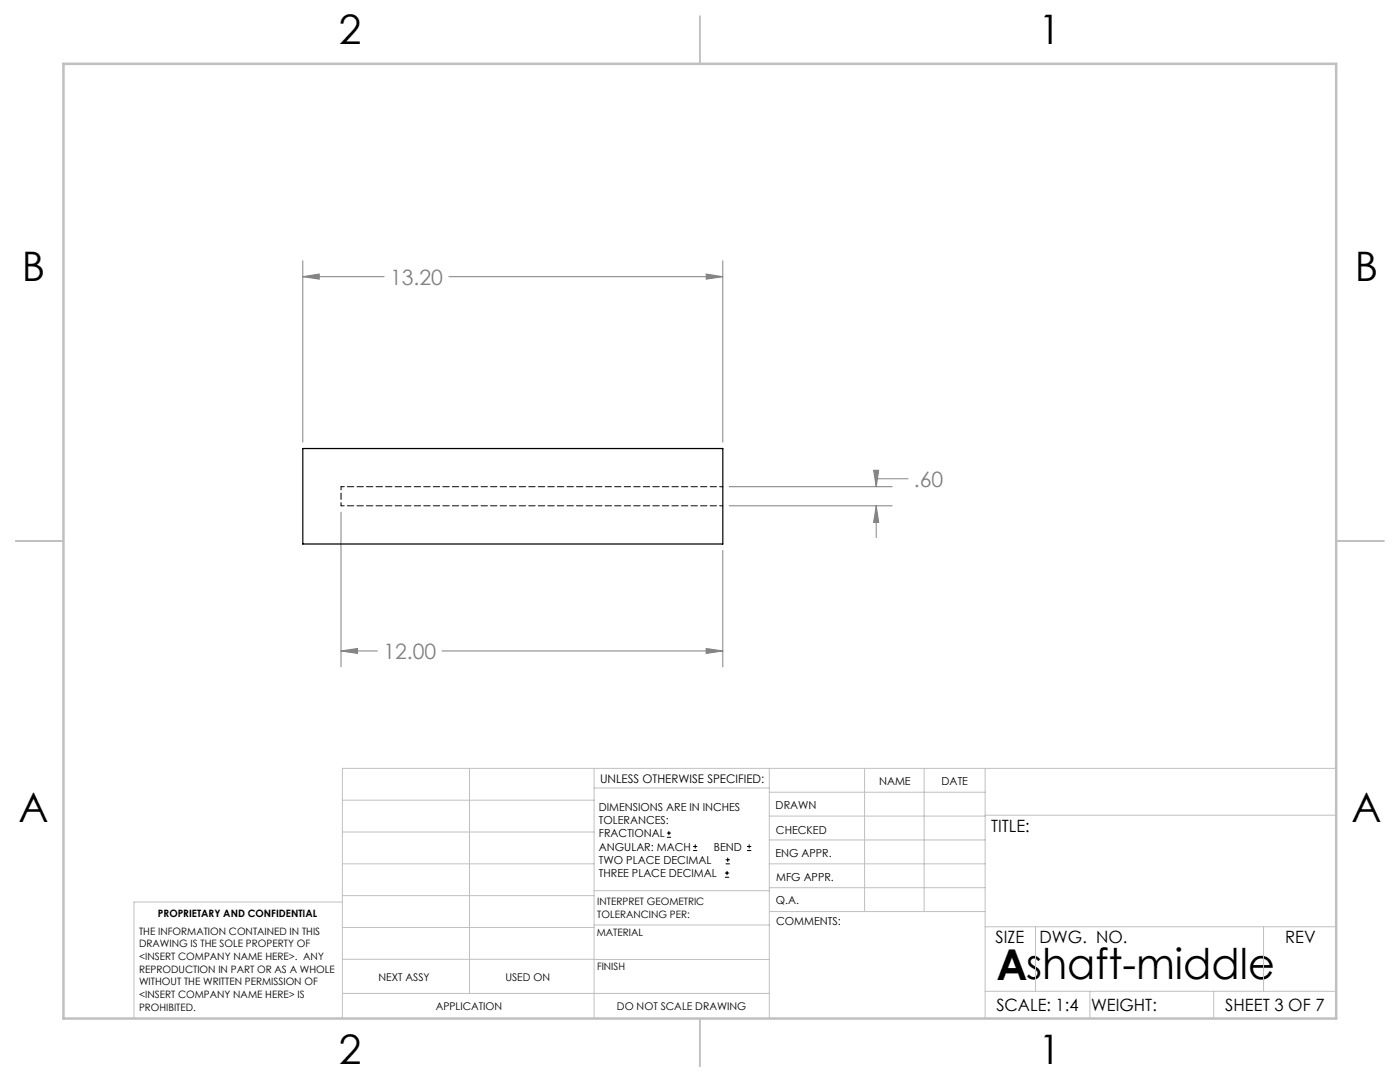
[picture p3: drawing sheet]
<svg xmlns="http://www.w3.org/2000/svg" width="279mm" height="216mm" viewBox="0 0 279 216" stroke-linecap="round" stroke-linejoin="round" font-family="sans-serif">
<g fill="none" stroke="#000" stroke-width=".2">
<path d="M133.1 167.1h.8M133.1 166.2h.8M133.5 165.8v.9M138.3 169.7h.8M138.3 168.9h.8M138.7 168.5v.8M144.7 175h.8M144.7 174.2h.8M144.8 172.4h.9M144.8 171.6h.9M145.1 173.8v.8M145.2 171.1v.9"/>
<path d="M149.1 169.7h.8M149.1 168.9h.8M149.5 168.5v.8"/>
</g>
<g fill="none" stroke="#808080" stroke-width=".2">
<path d="M60.4 55.2l3.3-.5v1zM60.4 52v36.2M60.4 55.2h16.3M89.6 55.2h54.7M140.9 54.7l3.4 .5-3.4 .5zM144.3 52v36.2M145.5 97.1h32.5M174.3 93.8h1.1l-.5 3.3zM181.2 95.5h-6.3v1.6M68.1 102.2v30.9M144.3 109.8v23.3M145.5 100.9h32.5"/>
<path d="M174.9 100.9l.5 3.3h-1.1zM174.9 100.9v6.4M68.1 129.9l3.2-.5v1zM68.1 129.9h7.2M88.2 129.9h56.1M140.9 129.4l3.4 .5-3.4 .5z"/>
</g>
<g fill="none" stroke="#c0c0c0" stroke-width=".2">
<path d="M68.3 159.7h50.3M93.7 153.3v44.9M118.6 153.3v49.9M118.6 157.2h34.9M153.5 153.3v49.9M153.5 158.1h43.1M172.5 153.3v28.6M184.4 153.3v28.6M196.6 153.3v49.9M266.7 153.3h-198.4v49.9M68.3 178.7h50.3M68.3 172.4h50.3"/>
<path d="M68.3 166h50.3M68.3 180h-41.6v23.2M118.6 177.7h35M153.5 167.6h43.1M153.5 162.8h43.1M153.5 172.4h43.1M153.5 177.1h43.1M196.6 162.7h70.1M68.3 198.2h85.2M68.3 191.4l85.2 .1M68.3 185.1h50.3M118.6 184.6h35"/>
<path d="M153.6 181.9h43M196.6 197.8h70.1M196.6 184.9h70.1M206.7 184.9v12.9M217.5 197.8v5.4M242.2 197.8v5.4M252.2 184.9v12.9"/>
</g>
<path d="M139.7 3.2v9.5M3.1 107.9h9.6M266.7 107.9h9.5M139.7 203.2v9.6" fill="none" stroke="#c0c0c0" stroke-width=".25"/>
<path d="M12.7 12.7h254v190.5h-254z" fill="none" stroke="#c0c0c0" stroke-width=".5"/>
<path d="M140.9 54.7l3.4 .5-3.4 .5zM60.4 55.2l3.3-.5v1zM174.3 93.8h1.1l-.5 3.3zM174.9 100.9l.5 3.3h-1.1zM68.1 129.9l3.2-.5v1zM140.9 129.4l3.4 .5-3.4 .5z" fill="#808080"/>
<path d="M60.4 89.5h83.9v19h-83.9z" fill="none" stroke="#000" stroke-width=".25"/>
<path d="M68.1 97.1v3.8M68.1 97.1h76.2M68.1 100.9h76.2" fill="none" stroke="#000" stroke-width=".2" stroke-dasharray="1.3 .6" stroke-dashoffset=".6"/>
<text font-size="8.5" x="198.9" y="195.5">Ashaft-middle</text>
<g font-size="8.1">
<text x="67.6" y="8.9">2</text>
<text x="207.3" y="8.9">1</text>
<text x="4.4" y="56.2">B</text>
<text x="270.4" y="56.2">B</text>
<text x="3.7" y="164.1">A</text>
<text x="269.7" y="164.1">A</text>
<text x="67.6" y="212.4">2</text>
<text x="207.3" y="212.4">1</text>
</g>
<g font-size="4.2" fill="#808080">
<text x="77.9" y="56.8">13.20</text>
<text x="182.4" y="97.1">.60</text>
<text x="76.5" y="131.5">12.00</text>
</g>
<g font-size="3.4">
<text x="197.8" y="166">TITLE:</text>
<text x="198.7" y="188.1">SIZE</text>
<text x="207.5" y="188.1">DWG. NO.</text>
<text x="256.5" y="188.2">REV</text>
<text x="198.8" y="201.7">SCALE: 1:4</text>
<text x="217.7" y="201.8">WEIGHT:</text>
<text x="244.5" y="201.7">SHEET 3 OF 7</text>
</g>
<text font-size="2.4" x="119.8" y="156.2">UNLESS OTHERWISE SPECIFIED:</text>
<g font-size="2.2">
<text x="119.5" y="161.8">DIMENSIONS ARE IN INCHES</text>
<text x="154.8" y="161.4">DRAWN</text>
<text x="175.4" y="156.6">NAME</text>
<text x="187.9" y="156.7">DATE</text>
<text x="119.5" y="164.4">TOLERANCES:</text>
<text x="119.5" y="167.1">FRACTIONAL</text>
<text x="154.9" y="166.3">CHECKED</text>
<text x="119.5" y="169.7">ANGULAR: MACH</text>
<text x="119.5" y="172.4">TWO PLACE DECIMAL</text>
<text x="142.5" y="169.7">BEND</text>
<text x="154.8" y="171">ENG APPR.</text>
<text x="119.5" y="175">THREE PLACE DECIMAL</text>
<text x="154.9" y="175.7">MFG APPR.</text>
<text x="154.9" y="180.4">Q.A.</text>
<text x="154.9" y="184.6">COMMENTS:</text>
</g>
<g font-size="2.1">
<text x="75.5" y="195.7">NEXT ASSY</text>
<text x="100.9" y="195.7">USED ON</text>
<text x="86.9" y="201.5">APPLICATION</text>
<text x="123.1" y="201.6">DO NOT SCALE DRAWING</text>
</g>
<g font-size="2">
<text x="31.5" y="182.9">PROPRIETARY AND CONFIDENTIAL</text>
<text x="119.2" y="180.6">INTERPRET GEOMETRIC</text>
<text x="119.2" y="183.1">TOLERANCING PER:</text>
<text x="27.8" y="186.5">THE INFORMATION CONTAINED IN THIS</text>
<text x="27.8" y="189">DRAWING IS THE SOLE PROPERTY OF</text>
<text x="27.8" y="191.6">&lt;INSERT COMPANY NAME HERE&gt;. ANY</text>
<text x="119.1" y="186.7">MATERIAL</text>
<text x="27.8" y="194.1">REPRODUCTION IN PART OR AS A WHOLE</text>
<text x="27.8" y="196.6">WITHOUT THE WRITTEN PERMISSION OF</text>
<text x="119.1" y="193.5">FINISH</text>
<text x="27.8" y="199.1">&lt;INSERT COMPANY NAME HERE&gt; IS</text>
<text x="27.8" y="201.7">PROHIBITED.</text>
</g>
</svg>
